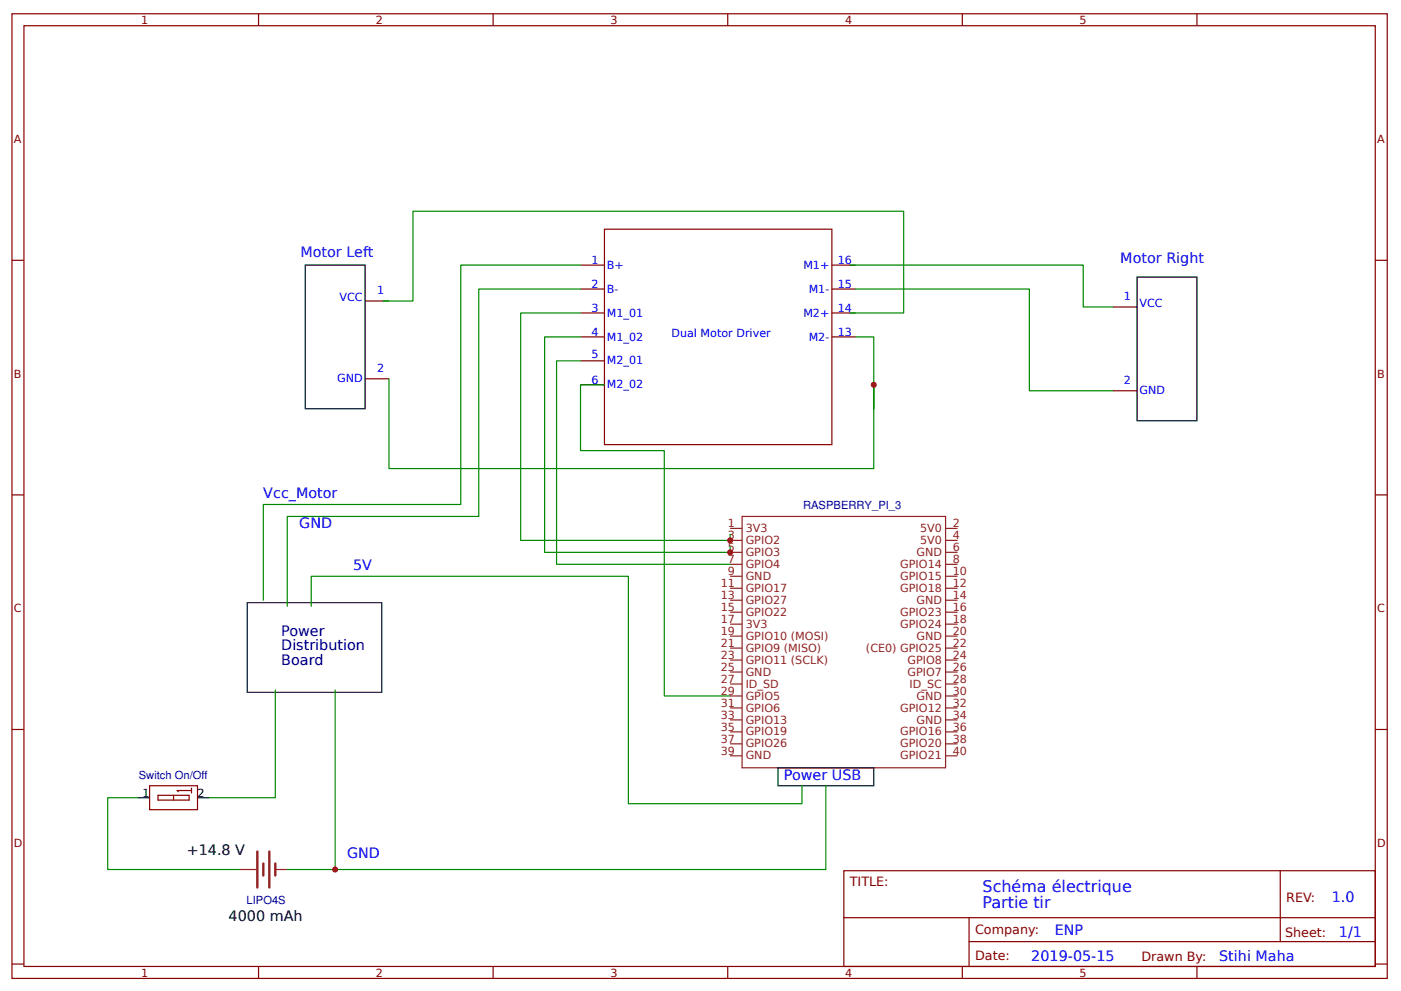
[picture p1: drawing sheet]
<svg xmlns="http://www.w3.org/2000/svg" width="310mm" height="219mm" viewBox="0 0 310 219" stroke-linecap="round" stroke-linejoin="round" font-family="sans-serif">
<g fill="none" stroke="#800" stroke-width=".26">
<path d="M2.6 3h304.1v213.3h-304.1zM5.3 5.7h298.7v208h-298.7zM57.1 3v2.7M109 3v2.7M160.9 3v2.7M212.7 3v2.7M264.6 3v2.7M2.6 57.5h2.7M128.3 58.6h5.3M133.6 50.7h50.3v47.6h-50.3zM183.9 58.6h5.3M304 57.5h2.7"/>
<path d="M80.7 66.5h5.3M128.3 63.9h5.3M128.3 69.2h5.3M128.3 74.5h5.3M128.3 79.8h5.3M183.9 63.9h5.3M183.9 69.2h5.3M183.9 74.5h5.3M246.1 67.9h5.3M80.7 83.7h5.3M128.3 85.1h5.3M246.1 86.4h5.3"/>
<path d="M2.6 109.4h2.7M304 109.4h2.7M2.6 161.3h2.7M33.1 173.7h10.6v5.3h-10.6zM34.9 175.8h6.9v1.1h-6.9zM38.4 175.8v1.1M42.3 174.8h-3.1l.2 .2M42.3 174.2v1.1M304 161.3h2.7M186.5 192.5h117.5v21.2h-117.5zM283 192.5v15.7M2.6 213.1h2.7"/>
<path d="M57.1 213.7v2.6M109 213.7v2.6M160.9 213.7v2.6M186.6 202.9h117.3M212.7 213.7v2.6M214.2 208.2h89.7M214.2 202.9v10.6M264.6 213.7v2.6M304 213.1h2.7"/>
</g>
<path d="M67.5 58.6h13.2v31.8h-13.2zM251.4 61.3h13.2v31.7h-13.2zM54.6 133.2h29.8v19.9h-29.8zM30.4 176.3h2.7M43.7 176.3h2.6M172 169.7h21.1v4h-21.1z" fill="none" stroke="#000" stroke-width=".26"/>
<path d="M56.9 188.3v7.9M58.2 190.9v2.6M59.5 188.3v7.9M60.9 190.9v2.6" fill="none" stroke="#8d2323" stroke-width=".53"/>
<g fill="none" stroke="#8d2323" stroke-width=".26">
<path d="M161.4 116.8h2.6M161.4 119.5h2.6M164 114.2h45v55.5h-45zM209 116.8h2.7M209 119.5h2.7M161.4 122.1h2.6M161.4 124.8h2.6M161.4 127.4h2.6M161.4 130h2.6M161.4 132.7h2.6M161.4 135.3h2.6M161.4 138h2.6"/>
<path d="M209 122.1h2.7M209 124.8h2.7M209 127.4h2.7M209 130h2.7M209 132.7h2.7M209 135.3h2.7M209 138h2.7M161.4 140.6h2.6M161.4 143.3h2.6M161.4 145.9h2.6M161.4 148.6h2.6M161.4 151.2h2.6"/>
<path d="M161.4 153.9h2.6M161.4 156.5h2.6M161.4 159.1h2.6M209 140.6h2.7M209 143.3h2.7M209 145.9h2.7M209 148.6h2.7M209 151.2h2.7M209 153.9h2.7M209 156.5h2.7M209 159.1h2.7M161.4 161.8h2.6"/>
<path d="M161.4 164.4h2.6M161.4 167.1h2.6M209 161.8h2.7M209 164.4h2.7M209 167.1h2.7M52.9 192.2h3.7M60.9 192.2h2.6"/>
</g>
<g fill="none" stroke="#080" stroke-width=".26">
<path d="M128.3 58.6h-26.4v52.9h-43.7v21.2M187.9 58.6h51.5v9.3h6.7M84.7 66.5h6.6v-19.8h108.5v22.5h-11.9M128.3 63.9h-22.5v50.3h-42.3v19.8M128.3 69.2h-13.2v50.3h46.3v-1.4M128.3 74.5h-7.9v47.6h41v-1.3M128.3 79.8h-5.3v45h38.4M189.2 63.9h38.3v22.5h18.6M189.2 74.5h3.9v10.6M86 83.7v19.9h107.1v-18.5v5.3M133.6 85.1h-5.3v14.5h18.5v54.3h14.6M68.8 134v-6.6h70.1v50.3h38.4v-4"/>
<path d="M60.9 152.5v23.8h-14.6M74.1 152.5v39.7h-10.6M30.4 176.3h-6.6v15.9h29.1M182.6 173.7v18.5h-108.5"/>
</g>
<g fill="#c00">
<circle cx="161.4" cy="122.1" r=".66"/>
<circle cx="193.1" cy="85.1" r=".66"/>
<circle cx="74.1" cy="192.2" r=".66"/>
<circle cx="161.4" cy="119.5" r=".66"/>
</g>
<g font-size="3.5" fill="#00f">
<text x="217.2" y="197.1">Schéma électrique</text>
<text x="217.2" y="200.6">Partie tir</text>
</g>
<g font-size="3.2" fill="#00f">
<text x="66.4" y="56.8">Motor Left</text>
<text x="247.6" y="58.1">Motor Right</text>
<text x="58.2" y="110.2">Vcc_Motor</text>
<text x="66.1" y="116.8">GND</text>
<text x="78.1" y="126.1">5V</text>
<text x="173.3" y="172.4">Power USB</text>
<text x="76.7" y="189.6">GND</text>
<text x="294.4" y="199.4">1.0</text>
<text x="233.2" y="206.6">ENP</text>
<text x="296" y="207.2">1/1</text>
<text x="228" y="212.5">2019-05-15</text>
<text x="269.5" y="212.4">Stihi Maha</text>
</g>
<g font-size="3.2" fill="#006">
<text x="62.2" y="140.6">Power</text>
<text x="62.2" y="143.8">Distribution</text>
<text x="62.2" y="147">Board</text>
</g>
<g font-size="3.2">
<text x="41.3" y="189">+14.8 V</text>
<text x="50.5" y="203.6">4000 mAh</text>
</g>
<g font-size="2.8" fill="#800">
<text x="187.9" y="195.9">TITLE:</text>
<text x="284.3" y="199.4">REV:</text>
<text x="215.5" y="206.6">Company:</text>
<text x="284.1" y="207">Sheet:</text>
<text x="215.5" y="212.3">Date:</text>
<text x="252.3" y="212.4">Drawn By:</text>
</g>
<g font-size="2.5" fill="#800">
<text x="31.2" y="5.3">1</text>
<text x="83.1" y="5.3">2</text>
<text x="134.9" y="5.3">3</text>
<text x="186.8" y="5.3">4</text>
<text x="238.7" y="5.3">5</text>
<text x="3" y="31.6">A</text>
<text x="304.4" y="31.6">A</text>
<text x="3" y="83.5">B</text>
<text x="304.4" y="83.5">B</text>
<text x="3" y="135.3">C</text>
<text x="304.4" y="135.3">C</text>
<text x="3" y="187.2">D</text>
<text x="304.4" y="187.2">D</text>
<text x="31.2" y="215.9">1</text>
<text x="83.1" y="215.9">2</text>
<text x="134.9" y="215.9">3</text>
<text x="186.8" y="215.9">4</text>
<text x="238.7" y="215.9">5</text>
</g>
<g font-size="2.5" fill="#00f">
<text x="130.7" y="58.3">1</text>
<text x="134.1" y="59.4">B+</text>
<text x="177.6" y="59.4">M1+</text>
<text x="185.2" y="58.3">16</text>
<text x="83.3" y="65">1</text>
<text x="130.7" y="63.6">2</text>
<text x="134.1" y="64.7">B-</text>
<text x="178.8" y="64.7">M1-</text>
<text x="185.2" y="63.6">15</text>
<text x="75" y="66.5">VCC</text>
<text x="130.7" y="68.9">3</text>
<text x="134.1" y="70">M1_01</text>
<text x="177.6" y="70">M2+</text>
<text x="185.2" y="68.9">14</text>
<text x="248.5" y="66.3">1</text>
<text x="251.9" y="67.9">VCC</text>
<text x="130.7" y="74.2">4</text>
<text x="134.1" y="75.3">M1_02</text>
<text x="148.4" y="74.5">Dual Motor Driver</text>
<text x="178.8" y="75.3">M2-</text>
<text x="185.2" y="74.2">13</text>
<text x="83.3" y="82.2">2</text>
<text x="130.7" y="79.1">5</text>
<text x="134.1" y="80.6">M2_01</text>
<text x="74.5" y="84.5">GND</text>
<text x="130.7" y="84.8">6</text>
<text x="134.1" y="85.9">M2_02</text>
<text x="248.5" y="84.8">2</text>
<text x="251.9" y="87.2">GND</text>
</g>
<g font-size="2.5" fill="#000080">
<text x="177.5" y="112.6">RASPBERRY_PI_3</text>
<text x="30.7" y="172.1">Switch On/Off</text>
<text x="54.5" y="199.9">LIPO4S</text>
</g>
<g font-size="2.5" fill="#8d2323">
<text x="160.9" y="116.5">1</text>
<text x="160.9" y="119.2">3</text>
<text x="164.8" y="117.6">3V3</text>
<text x="203.4" y="117.6">5V0</text>
<text x="210.6" y="116.5">2</text>
<text x="210.6" y="119.2">4</text>
<text x="160.9" y="121.8">5</text>
<text x="160.9" y="124.5">7</text>
<text x="164.8" y="120.3">GPIO2</text>
<text x="164.8" y="122.9">GPIO3</text>
<text x="164.8" y="125.5">GPIO4</text>
<text x="199" y="125.5">GPIO14</text>
<text x="202.6" y="122.9">GND</text>
<text x="203.4" y="120.3">5V0</text>
<text x="210.6" y="121.8">6</text>
<text x="210.6" y="124.5">8</text>
<text x="159.3" y="129.8">11</text>
<text x="160.9" y="127.1">9</text>
<text x="164.8" y="128.2">GND</text>
<text x="164.8" y="130.8">GPIO17</text>
<text x="199" y="128.2">GPIO15</text>
<text x="199" y="130.8">GPIO18</text>
<text x="210.6" y="127.1">10</text>
<text x="210.6" y="129.8">12</text>
<text x="159.3" y="132.4">13</text>
<text x="159.3" y="135.1">15</text>
<text x="159.3" y="137.7">17</text>
<text x="164.8" y="133.5">GPIO27</text>
<text x="164.8" y="136.1">GPIO22</text>
<text x="199" y="136.1">GPIO23</text>
<text x="202.6" y="133.5">GND</text>
<text x="210.6" y="132.4">14</text>
<text x="210.6" y="135.1">16</text>
<text x="210.6" y="137.7">18</text>
<text x="159.3" y="140.4">19</text>
<text x="159.3" y="143">21</text>
<text x="164.8" y="138.8">3V3</text>
<text x="164.8" y="141.4">GPIO10 (MOSI)</text>
<text x="199" y="138.8">GPIO24</text>
<text x="202.6" y="141.4">GND</text>
<text x="210.6" y="140.4">20</text>
<text x="210.6" y="143">22</text>
<text x="159.3" y="145.7">23</text>
<text x="159.3" y="148.3">25</text>
<text x="164.8" y="144.1">GPIO9 (MISO)</text>
<text x="164.8" y="146.7">GPIO11 (SCLK)</text>
<text x="164.8" y="149.4">GND</text>
<text x="191.4" y="144.1">(CE0) GPIO25</text>
<text x="200.6" y="146.7">GPIO8</text>
<text x="200.6" y="149.4">GPIO7</text>
<text x="210.6" y="145.7">24</text>
<text x="210.6" y="148.3">26</text>
<text x="159.3" y="150.9">27</text>
<text x="159.3" y="153.6">29</text>
<text x="164.8" y="152">ID_SD</text>
<text x="164.8" y="154.6">GPIO5</text>
<text x="201.1" y="152">ID_SC</text>
<text x="202.6" y="154.6">GND</text>
<text x="210.6" y="150.9">28</text>
<text x="210.6" y="153.6">30</text>
<text x="159.3" y="156.2">31</text>
<text x="159.3" y="158.9">33</text>
<text x="159.3" y="161.5">35</text>
<text x="164.8" y="157.3">GPIO6</text>
<text x="164.8" y="159.9">GPIO13</text>
<text x="199" y="157.3">GPIO12</text>
<text x="202.6" y="159.9">GND</text>
<text x="210.6" y="156.2">32</text>
<text x="210.6" y="158.9">34</text>
<text x="210.6" y="161.5">36</text>
<text x="159.3" y="164.2">37</text>
<text x="159.3" y="166.8">39</text>
<text x="164.8" y="162.6">GPIO19</text>
<text x="164.8" y="165.2">GPIO26</text>
<text x="164.8" y="167.9">GND</text>
<text x="199" y="162.6">GPIO16</text>
<text x="199" y="165.2">GPIO20</text>
<text x="199" y="167.9">GPIO21</text>
<text x="210.6" y="164.2">38</text>
<text x="210.6" y="166.8">40</text>
</g>
<g font-size="2.5">
<text x="31.5" y="176.1">1</text>
<text x="43.7" y="176.1">2</text>
</g>
</svg>
